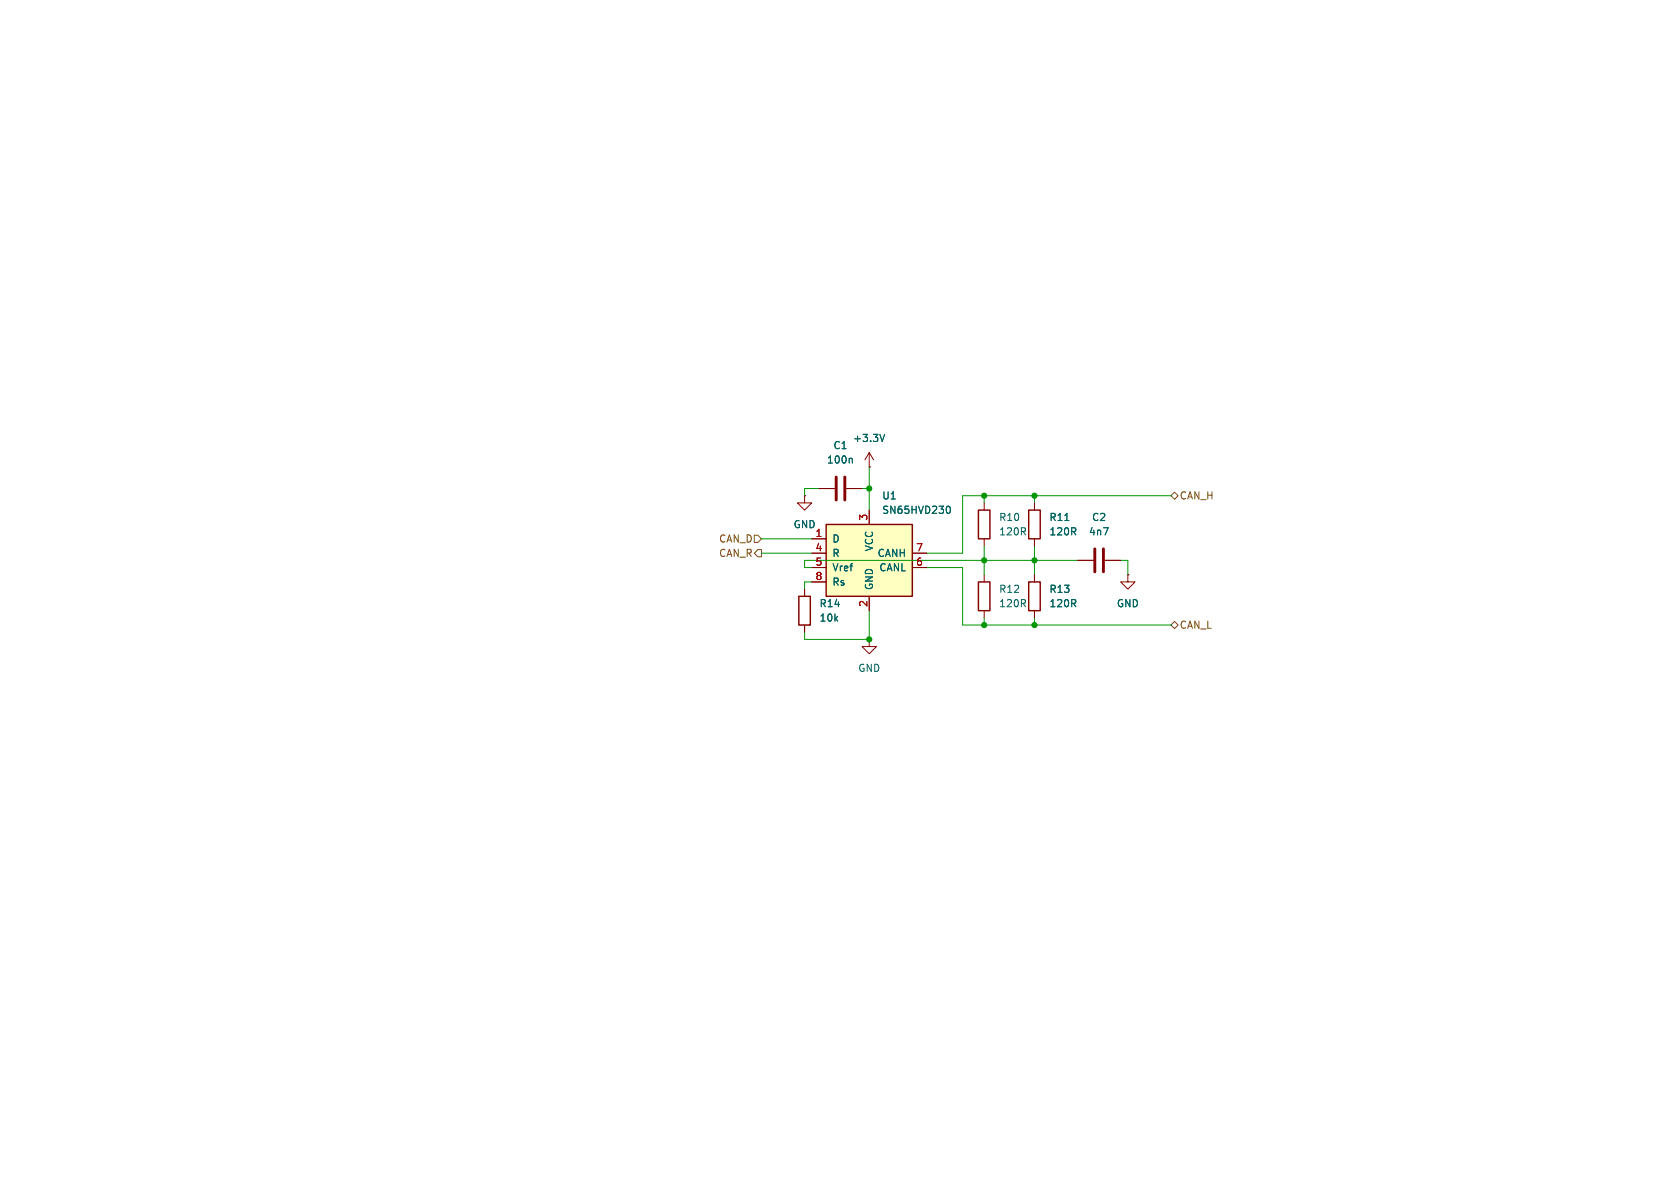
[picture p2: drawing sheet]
<svg xmlns="http://www.w3.org/2000/svg" width="297mm" height="210mm" viewBox="0 0 297 210" stroke-linecap="round" stroke-linejoin="round" font-family="sans-serif">
<path d="M147.8 84.3v4.1M149.4 84.3v4.1M193.5 97v4.1M195.1 97v4.1" fill="none" stroke="#840000" stroke-width=".51"/>
<g fill="none" stroke="#840000" stroke-width=".18">
<path d="M144.8 86.4h2.8M149.6 86.4h2.8M153.7 82.6h.1M153.7 80l-.8 1.3M153.7 80l.7 1.3M153.7 80v2.6M174 88.9v1.3M174 95.3v1.2M182.9 88.9v1.3M182.9 95.3v1.2M190.5 99.1h2.8M195.3 99.1h2.8"/>
<path d="M142.2 104.1v1.3M142.2 110.5v1.3M153.7 113v1.3h1.2l-1.2 1.3-1.3-1.3h1.3M153.7 113h.1M174 101.6v1.3M174 108v1.2M199.4 101.6v1.3h1.3l-1.3 1.2-1.3-1.2h1.3M199.4 101.6h.1"/>
</g>
<path d="M173 90.2h2v5.1h-2zM181.9 90.2h2v5.1h-2zM141.2 105.4h2.1v5.1h-2.1zM173 102.9h2v5.1h-2z" fill="none" stroke="#840000" stroke-width=".25"/>
<path d="M156.4 76.8l-.4 1.2M150.5 81l.2 .2v.7M188.3 92h.7" fill="none" stroke="#006464" stroke-width=".18"/>
<path d="M146 92.7h15.3v12.7h-15.3z" fill="#ffffc2"/>
<path d="M146 92.7h15.3v12.7h-15.3zM181.9 102.9h2v5.1h-2z" fill="none" stroke="#840000" stroke-width=".25"/>
<g fill="none" stroke="#840000" stroke-width=".18">
<path d="M142.2 87.6v1.3h1.3l-1.3 1.3-1.2-1.3h1.2M142.2 87.6h.1M143.5 95.3h2.5M143.5 97.8h2.5M144.8 86.4h2.8M149.6 86.4h2.8M153.7 82.6h.1M153.7 90.2v2.5M161.3 97.8h2.5M182.9 88.9v1.3M182.9 95.3v1.2M190.5 99.1h2.8"/>
<path d="M195.3 99.1h2.8M142.2 104.1v1.3M142.2 110.5v1.3M143.5 100.3h2.5M143.5 102.9h2.5M153.7 105.4v2.6M161.3 100.3h2.5M182.9 101.6v1.3M182.9 108v1.2M199.4 101.6h.1"/>
</g>
<path d="M156.4 76.8l-.4 1.2M150.5 81l.2 .2v.7M167.5 89.5h.1a.68 .68 0 0 1 .4 .6 .68 .68 0 0 1-.4 .6h-.1M188.3 92h.7" fill="none" stroke="#006464" stroke-width=".18"/>
<path d="M133.3 94.6h.7l.6 .7-.6 .6h-.7zM134 97.2h.6v1.2h-.6l-.7-.6zM207 87.6l.6-.6 .7 .6-.7 .7zM207 110.5l.6-.6 .7 .6-.7 .6z" fill="none" stroke="#725600" stroke-width=".18"/>
<g fill="none" stroke="#009600" stroke-width=".18">
<path d="M134.6 97.8h8.9M134.6 95.3h8.9M144.8 86.4h-2.6v1.2M152.4 86.4h1.3M153.7 82.6v7.6M174 87.6v1.3M174 96.5v5.1M182.9 87.6v1.3M182.9 96.5v5.1M190.5 99.1h-48.3v1.2h1.3M198.1 99.1h1.3v2.5M207 87.6h-36.8v10.2h-6.4"/>
<path d="M143.5 102.9h-1.3v1.2M153.7 108v5h-11.5v-1.2M163.8 100.3h6.4v10.2h36.8M174 109.2v1.3M182.9 109.2v1.3"/>
</g>
<g fill="#009600" stroke="#009600" stroke-width=".18">
<circle cx="153.7" cy="86.4" r=".46"/>
<circle cx="153.7" cy="113" r=".46"/>
<circle cx="174" cy="110.5" r=".46"/>
<circle cx="182.9" cy="110.5" r=".46"/>
<circle cx="174" cy="87.6" r=".46"/>
<circle cx="182.9" cy="87.6" r=".46"/>
<circle cx="174" cy="99.1" r=".46"/>
<circle cx="182.9" cy="99.1" r=".46"/>
</g>
<g font-size="1.8" fill="#006464">
<text x="146.1" y="82.1">100n</text>
<text x="147.2" y="79.6">C1</text>
<text x="150.7" y="78.3">+3.3V</text>
<text x="155.9" y="88.5">U1</text>
<text x="140.2" y="93.6">GND</text>
<text x="155.9" y="91">SN65HVD230</text>
<text x="176.5" y="94.8">120R</text>
<text x="176.5" y="92.3">R10</text>
<text x="185.4" y="94.8">120R</text>
<text x="185.4" y="92.3">R11</text>
<text x="192.4" y="94.8">4n7</text>
<text x="193" y="92.3">C2</text>
<text x="147.1" y="96.1">D</text>
<text x="147.1" y="98.7">R</text>
<text x="147.1" y="101.2">Vref</text>
<text x="154.5" y="97.6" transform="rotate(-90 154.5 97.6)">VCC</text>
<text x="155.1" y="98.7">CANH</text>
<text x="155.4" y="101.2">CANL</text>
<text x="144.8" y="107.5">R14</text>
<text x="147.1" y="103.7">Rs</text>
<text x="154.5" y="104.4" transform="rotate(-90 154.5 104.4)">GND</text>
<text x="176.5" y="107.5">120R</text>
<text x="176.5" y="105">R12</text>
<text x="185.4" y="107.5">120R</text>
<text x="185.4" y="105">R13</text>
<text x="197.4" y="107.5">GND</text>
<text x="144.8" y="110.1">10k</text>
<text x="151.6" y="119">GND</text>
</g>
<g font-size="1.8" fill="#725600">
<text x="208.5" y="88.5">CAN_H</text>
<text x="127" y="96.1">CAN_D</text>
<text x="127" y="98.7">CAN_R</text>
<text x="208.5" y="111.4">CAN_L</text>
</g>
<g font-size="1.8" fill="#a90000">
<text x="144.1" y="95">1</text>
<text x="153.4" y="92.1" transform="rotate(-90 153.4 92.1)">3</text>
<text x="144.1" y="97.5">4</text>
<text x="144.1" y="100.1">5</text>
<text x="161.9" y="97.5">7</text>
<text x="161.9" y="100.1">6</text>
<text x="144.1" y="102.6">8</text>
<text x="153.4" y="107.4" transform="rotate(-90 153.4 107.4)">2</text>
</g>
</svg>
